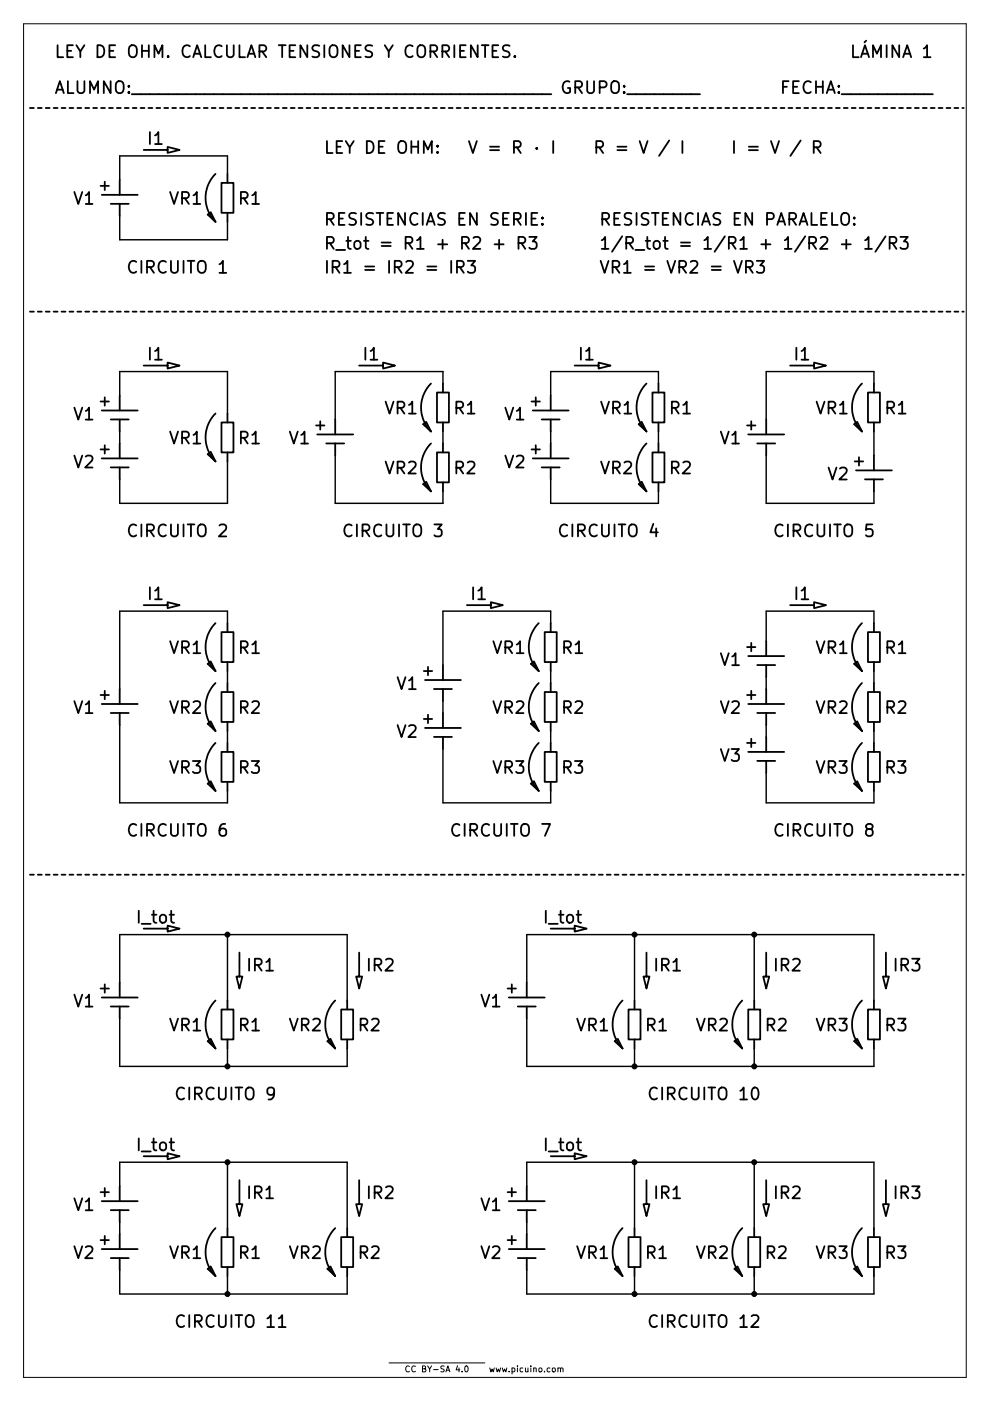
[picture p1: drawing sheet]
EESchema Schematic File Version 4
LIBS:electric-ley-ohm-cache
EELAYER 26 0
EELAYER END
$Descr A4 8268 11693 portrait
encoding utf-8
Sheet 1 2
Title "Circuitos eléctricos. Conexión serie y paralelo"
Date "16/11/2018"
Rev ""
Comp "www.picuino.com"
Comment1 "Copyright (c) 2018 by Carlos Pardo"
Comment2 "License CC BY-SA 4.0"
Comment3 ""
Comment4 ""
$EndDescr
Text Notes 450  500  0    100  ~ 0
LEY DE OHM. CALCULAR TENSIONES Y CORRIENTES.\n
Text Notes 450  800  0    100  ~ 0
ALUMNO:______________________________________________ GRUPO:________
$Comp
L simbolos:resistencia R1
U 1 1
P 1900 1450
F 0 "R1" H 1981 1250 100 0000 L CNN
F 1 "resistencia" V 1800 1225 50  0001 C CNN
F 2 "" H 2000 1350 50  0001 C CNN
F 3 "" H 2000 1350 50  0001 C CNN
	1    1900 1450
	1    0    0    -1  
$EndComp
$Comp
L simbolos:resistencia R1
U 1 1
P 5500 3200
F 0 "R1" H 5581 3000 100 0000 L CNN
F 1 "resistencia" V 5400 2975 50  0001 C CNN
F 2 "" H 5600 3100 50  0001 C CNN
F 3 "" H 5600 3100 50  0001 C CNN
	1    5500 3200
	1    0    0    -1  
$EndComp
$Comp
L simbolos:resistencia R2
U 1 1
P 5500 3700
F 0 "R2" H 5581 3500 100 0000 L CNN
F 1 "resistencia" V 5400 3475 50  0001 C CNN
F 2 "" H 5600 3600 50  0001 C CNN
F 3 "" H 5600 3600 50  0001 C CNN
	1    5500 3700
	1    0    0    -1  
$EndComp
$Comp
L simbolos:resistencia R1
U 1 1
P 3700 3200
F 0 "R1" H 3781 3000 100 0000 L CNN
F 1 "resistencia" V 3600 2975 50  0001 C CNN
F 2 "" H 3800 3100 50  0001 C CNN
F 3 "" H 3800 3100 50  0001 C CNN
	1    3700 3200
	1    0    0    -1  
$EndComp
$Comp
L simbolos:resistencia R2
U 1 1
P 3700 3700
F 0 "R2" H 3781 3500 100 0000 L CNN
F 1 "resistencia" V 3600 3475 50  0001 C CNN
F 2 "" H 3800 3600 50  0001 C CNN
F 3 "" H 3800 3600 50  0001 C CNN
	1    3700 3700
	1    0    0    -1  
$EndComp
Wire Wire Line
	1000 1500 1000 1300
Wire Wire Line
	1000 1300 1900 1300
Wire Wire Line
	1900 1300 1900 1450
Wire Wire Line
	1000 1800 1000 2000
Wire Wire Line
	1000 2000 1900 2000
Wire Wire Line
	1900 2000 1900 1850
$Comp
L simbolos:voltaje_drop VR1
U 1 1
P 1800 1650
F 0 "VR1" H 1700 1650 100 0000 R CNN
F 1 "voltaje_drop" V 1800 1650 20  0001 C CNN
F 2 "" H 1800 1650 50  0001 C CNN
F 3 "" H 1800 1650 50  0001 C CNN
	1    1800 1650
	1    0    0    -1  
$EndComp
$Comp
L simbolos:Pila V1
U 1 1
P 4600 3300
F 0 "V1" H 4400 3150 100 0000 R CNN
F 1 "Pila" H 4700 3225 50  0001 C CNN
F 2 "" H 4600 3175 50  0001 C CNN
F 3 "" H 4600 3175 50  0001 C CNN
	1    4600 3300
	1    0    0    -1  
$EndComp
$Comp
L simbolos:Pila V2
U 1 1
P 4600 3700
F 0 "V2" H 4400 3550 100 0000 R CNN
F 1 "Pila" H 4700 3625 50  0001 C CNN
F 2 "" H 4600 3575 50  0001 C CNN
F 3 "" H 4600 3575 50  0001 C CNN
	1    4600 3700
	1    0    0    -1  
$EndComp
$Comp
L simbolos:Pila V1
U 1 1
P 1000 1500
F 0 "V1" H 800 1350 100 0000 R CNN
F 1 "Pila" H 1100 1425 50  0001 C CNN
F 2 "" H 1000 1375 50  0001 C CNN
F 3 "" H 1000 1375 50  0001 C CNN
	1    1000 1500
	1    0    0    -1  
$EndComp
$Comp
L simbolos:Pila V1
U 1 1
P 2800 3500
F 0 "V1" H 2600 3350 100 0000 R CNN
F 1 "Pila" H 2900 3425 50  0001 C CNN
F 2 "" H 2800 3375 50  0001 C CNN
F 3 "" H 2800 3375 50  0001 C CNN
	1    2800 3500
	1    0    0    -1  
$EndComp
Wire Wire Line
	2800 3500 2800 3100
Wire Wire Line
	2800 3100 3700 3100
Wire Wire Line
	3700 3100 3700 3200
Wire Wire Line
	2800 3800 2800 4200
Wire Wire Line
	2800 4200 3700 4200
Wire Wire Line
	3700 4200 3700 4100
Wire Wire Line
	3700 3700 3700 3600
Wire Wire Line
	4600 3300 4600 3100
Wire Wire Line
	5500 3200 5500 3100
Wire Wire Line
	4600 3100 5500 3100
Wire Wire Line
	5500 3600 5500 3700
Wire Wire Line
	5500 4100 5500 4200
Wire Wire Line
	5500 4200 4600 4200
Wire Wire Line
	4600 4200 4600 4000
Wire Wire Line
	4600 3600 4600 3700
$Comp
L simbolos:resistencia R1
U 1 1
P 1900 3450
F 0 "R1" H 1981 3250 100 0000 L CNN
F 1 "resistencia" V 1800 3225 50  0001 C CNN
F 2 "" H 2000 3350 50  0001 C CNN
F 3 "" H 2000 3350 50  0001 C CNN
	1    1900 3450
	1    0    0    -1  
$EndComp
$Comp
L simbolos:Pila V1
U 1 1
P 1000 3300
F 0 "V1" H 800 3150 100 0000 R CNN
F 1 "Pila" H 1100 3225 50  0001 C CNN
F 2 "" H 1000 3175 50  0001 C CNN
F 3 "" H 1000 3175 50  0001 C CNN
	1    1000 3300
	1    0    0    -1  
$EndComp
$Comp
L simbolos:Pila V2
U 1 1
P 1000 3700
F 0 "V2" H 800 3550 100 0000 R CNN
F 1 "Pila" H 1100 3625 50  0001 C CNN
F 2 "" H 1000 3575 50  0001 C CNN
F 3 "" H 1000 3575 50  0001 C CNN
	1    1000 3700
	1    0    0    -1  
$EndComp
Wire Wire Line
	1000 3600 1000 3700
Wire Wire Line
	1000 3100 1900 3100
Wire Wire Line
	1900 4200 1000 4200
$Comp
L simbolos:current I1
U 1 1
P 1200 1250
F 0 "I1" H 1300 1350 100 0000 C CNN
F 1 "current" H 1325 1225 50  0001 C CNN
F 2 "" H 1350 1250 50  0001 C CNN
F 3 "" H 1350 1250 50  0001 C CNN
	1    1200 1250
	1    0    0    -1  
$EndComp
$Comp
L simbolos:current I1
U 1 1
P 3000 3050
F 0 "I1" H 3100 3150 100 0000 C CNN
F 1 "current" H 3125 3025 50  0001 C CNN
F 2 "" H 3150 3050 50  0001 C CNN
F 3 "" H 3150 3050 50  0001 C CNN
	1    3000 3050
	1    0    0    -1  
$EndComp
$Comp
L simbolos:current I1
U 1 1
P 4800 3050
F 0 "I1" H 4900 3150 100 0000 C CNN
F 1 "current" H 4925 3025 50  0001 C CNN
F 2 "" H 4950 3050 50  0001 C CNN
F 3 "" H 4950 3050 50  0001 C CNN
	1    4800 3050
	1    0    0    -1  
$EndComp
$Comp
L simbolos:current I1
U 1 1
P 1200 3050
F 0 "I1" H 1300 3150 100 0000 C CNN
F 1 "current" H 1325 3025 50  0001 C CNN
F 2 "" H 1350 3050 50  0001 C CNN
F 3 "" H 1350 3050 50  0001 C CNN
	1    1200 3050
	1    0    0    -1  
$EndComp
$Comp
L simbolos:voltaje_drop VR1
U 1 1
P 3600 3400
F 0 "VR1" H 3500 3400 100 0000 R CNN
F 1 "voltaje_drop" V 3600 3400 20  0001 C CNN
F 2 "" H 3600 3400 50  0001 C CNN
F 3 "" H 3600 3400 50  0001 C CNN
	1    3600 3400
	1    0    0    -1  
$EndComp
$Comp
L simbolos:voltaje_drop VR2
U 1 1
P 3600 3900
F 0 "VR2" H 3500 3900 100 0000 R CNN
F 1 "voltaje_drop" V 3600 3900 20  0001 C CNN
F 2 "" H 3600 3900 50  0001 C CNN
F 3 "" H 3600 3900 50  0001 C CNN
	1    3600 3900
	1    0    0    -1  
$EndComp
$Comp
L simbolos:voltaje_drop VR1
U 1 1
P 5400 3400
F 0 "VR1" H 5300 3400 100 0000 R CNN
F 1 "voltaje_drop" V 5400 3400 20  0001 C CNN
F 2 "" H 5400 3400 50  0001 C CNN
F 3 "" H 5400 3400 50  0001 C CNN
	1    5400 3400
	1    0    0    -1  
$EndComp
$Comp
L simbolos:voltaje_drop VR2
U 1 1
P 5400 3900
F 0 "VR2" H 5300 3900 100 0000 R CNN
F 1 "voltaje_drop" V 5400 3900 20  0001 C CNN
F 2 "" H 5400 3900 50  0001 C CNN
F 3 "" H 5400 3900 50  0001 C CNN
	1    5400 3900
	1    0    0    -1  
$EndComp
$Comp
L simbolos:voltaje_drop VR1
U 1 1
P 1800 3650
F 0 "VR1" H 1700 3650 100 0000 R CNN
F 1 "voltaje_drop" V 1800 3650 20  0001 C CNN
F 2 "" H 1800 3650 50  0001 C CNN
F 3 "" H 1800 3650 50  0001 C CNN
	1    1800 3650
	1    0    0    -1  
$EndComp
$Comp
L simbolos:resistencia R1
U 1 1
P 1900 8350
F 0 "R1" H 1981 8150 100 0000 L CNN
F 1 "resistencia" V 1800 8125 50  0001 C CNN
F 2 "" H 2000 8250 50  0001 C CNN
F 3 "" H 2000 8250 50  0001 C CNN
	1    1900 8350
	1    0    0    -1  
$EndComp
$Comp
L simbolos:resistencia R2
U 1 1
P 2900 8350
F 0 "R2" H 2981 8150 100 0000 L CNN
F 1 "resistencia" V 2800 8125 50  0001 C CNN
F 2 "" H 3000 8250 50  0001 C CNN
F 3 "" H 3000 8250 50  0001 C CNN
	1    2900 8350
	1    0    0    -1  
$EndComp
$Comp
L simbolos:Pila V1
U 1 1
P 1000 9900
F 0 "V1" H 800 9750 100 0000 R CNN
F 1 "Pila" H 1100 9825 50  0001 C CNN
F 2 "" H 1000 9775 50  0001 C CNN
F 3 "" H 1000 9775 50  0001 C CNN
	1    1000 9900
	1    0    0    -1  
$EndComp
$Comp
L simbolos:Pila V2
U 1 1
P 1000 10300
F 0 "V2" H 800 10150 100 0000 R CNN
F 1 "Pila" H 1100 10225 50  0001 C CNN
F 2 "" H 1000 10175 50  0001 C CNN
F 3 "" H 1000 10175 50  0001 C CNN
	1    1000 10300
	1    0    0    -1  
$EndComp
$Comp
L simbolos:Pila V1
U 1 1
P 1000 8200
F 0 "V1" H 800 8050 100 0000 R CNN
F 1 "Pila" H 1100 8125 50  0001 C CNN
F 2 "" H 1000 8075 50  0001 C CNN
F 3 "" H 1000 8075 50  0001 C CNN
	1    1000 8200
	1    0    0    -1  
$EndComp
Wire Wire Line
	1000 10200 1000 10300
$Comp
L simbolos:current I_tot
U 1 1
P 1200 7750
F 0 "I_tot" H 1300 7850 100 0000 C CNN
F 1 "current" H 1325 7725 50  0001 C CNN
F 2 "" H 1350 7750 50  0001 C CNN
F 3 "" H 1350 7750 50  0001 C CNN
	1    1200 7750
	1    0    0    -1  
$EndComp
$Comp
L simbolos:voltaje_drop VR1
U 1 1
P 1800 8550
F 0 "VR1" H 1700 8550 100 0000 R CNN
F 1 "voltaje_drop" V 1800 8550 20  0001 C CNN
F 2 "" H 1800 8550 50  0001 C CNN
F 3 "" H 1800 8550 50  0001 C CNN
	1    1800 8550
	1    0    0    -1  
$EndComp
$Comp
L simbolos:voltaje_drop VR2
U 1 1
P 2800 8550
F 0 "VR2" H 2700 8550 100 0000 R CNN
F 1 "voltaje_drop" V 2800 8550 20  0001 C CNN
F 2 "" H 2800 8550 50  0001 C CNN
F 3 "" H 2800 8550 50  0001 C CNN
	1    2800 8550
	1    0    0    -1  
$EndComp
Wire Wire Line
	1900 7800 1000 7800
Wire Wire Line
	1900 7800 2900 7800
Connection ~ 1900 7800
Wire Wire Line
	1900 8750 1900 8900
Wire Wire Line
	1900 8900 1000 8900
Wire Wire Line
	1900 8900 2900 8900
Wire Wire Line
	2900 8900 2900 8750
Connection ~ 1900 8900
Wire Notes Line
	250  900  8050 900 
$Comp
L simbolos:resistencia R1
U 1 1
P 1900 10250
F 0 "R1" H 1981 10050 100 0000 L CNN
F 1 "resistencia" V 1800 10025 50  0001 C CNN
F 2 "" H 2000 10150 50  0001 C CNN
F 3 "" H 2000 10150 50  0001 C CNN
	1    1900 10250
	1    0    0    -1  
$EndComp
$Comp
L simbolos:resistencia R2
U 1 1
P 2900 10250
F 0 "R2" H 2981 10050 100 0000 L CNN
F 1 "resistencia" V 2800 10025 50  0001 C CNN
F 2 "" H 3000 10150 50  0001 C CNN
F 3 "" H 3000 10150 50  0001 C CNN
	1    2900 10250
	1    0    0    -1  
$EndComp
$Comp
L simbolos:voltaje_drop VR1
U 1 1
P 1800 10450
F 0 "VR1" H 1700 10450 100 0000 R CNN
F 1 "voltaje_drop" V 1800 10450 20  0001 C CNN
F 2 "" H 1800 10450 50  0001 C CNN
F 3 "" H 1800 10450 50  0001 C CNN
	1    1800 10450
	1    0    0    -1  
$EndComp
$Comp
L simbolos:voltaje_drop VR2
U 1 1
P 2800 10450
F 0 "VR2" H 2700 10450 100 0000 R CNN
F 1 "voltaje_drop" V 2800 10450 20  0001 C CNN
F 2 "" H 2800 10450 50  0001 C CNN
F 3 "" H 2800 10450 50  0001 C CNN
	1    2800 10450
	1    0    0    -1  
$EndComp
$Comp
L simbolos:current IR1
U 1 1
P 2000 7950
F 0 "IR1" V 2100 8000 100 0000 L CNN
F 1 "current" H 2125 7925 50  0001 C CNN
F 2 "" H 2150 7950 50  0001 C CNN
F 3 "" H 2150 7950 50  0001 C CNN
	1    2000 7950
	0    1    1    0   
$EndComp
Wire Wire Line
	1900 7800 1900 8350
Wire Wire Line
	2900 7800 2900 8350
$Comp
L simbolos:current IR2
U 1 1
P 3000 7950
F 0 "IR2" V 3100 8000 100 0000 L CNN
F 1 "current" H 3125 7925 50  0001 C CNN
F 2 "" H 3150 7950 50  0001 C CNN
F 3 "" H 3150 7950 50  0001 C CNN
	1    3000 7950
	0    1    1    0   
$EndComp
$Comp
L simbolos:current I_tot
U 1 1
P 1200 9650
F 0 "I_tot" H 1300 9750 100 0000 C CNN
F 1 "current" H 1325 9625 50  0001 C CNN
F 2 "" H 1350 9650 50  0001 C CNN
F 3 "" H 1350 9650 50  0001 C CNN
	1    1200 9650
	1    0    0    -1  
$EndComp
Wire Wire Line
	1900 9700 1000 9700
Wire Wire Line
	1900 9700 2900 9700
Connection ~ 1900 9700
$Comp
L simbolos:current IR1
U 1 1
P 2000 9850
F 0 "IR1" V 2100 9900 100 0000 L CNN
F 1 "current" H 2125 9825 50  0001 C CNN
F 2 "" H 2150 9850 50  0001 C CNN
F 3 "" H 2150 9850 50  0001 C CNN
	1    2000 9850
	0    1    1    0   
$EndComp
Wire Wire Line
	1900 9700 1900 10250
Wire Wire Line
	2900 9700 2900 10250
$Comp
L simbolos:current IR2
U 1 1
P 3000 9850
F 0 "IR2" V 3100 9900 100 0000 L CNN
F 1 "current" H 3125 9825 50  0001 C CNN
F 2 "" H 3150 9850 50  0001 C CNN
F 3 "" H 3150 9850 50  0001 C CNN
	1    3000 9850
	0    1    1    0   
$EndComp
Wire Wire Line
	1000 10800 1900 10800
Wire Wire Line
	1900 10650 1900 10800
Connection ~ 1900 10800
Wire Wire Line
	1900 10800 2900 10800
Wire Wire Line
	2900 10650 2900 10800
Wire Wire Line
	1000 9700 1000 9900
Wire Wire Line
	1000 10600 1000 10800
Wire Wire Line
	1000 7800 1000 8200
Wire Wire Line
	1000 8500 1000 8900
$Comp
L simbolos:resistencia R1
U 1 1
P 5300 8350
F 0 "R1" H 5381 8150 100 0000 L CNN
F 1 "resistencia" V 5200 8125 50  0001 C CNN
F 2 "" H 5400 8250 50  0001 C CNN
F 3 "" H 5400 8250 50  0001 C CNN
	1    5300 8350
	1    0    0    -1  
$EndComp
$Comp
L simbolos:resistencia R2
U 1 1
P 6300 8350
F 0 "R2" H 6381 8150 100 0000 L CNN
F 1 "resistencia" V 6200 8125 50  0001 C CNN
F 2 "" H 6400 8250 50  0001 C CNN
F 3 "" H 6400 8250 50  0001 C CNN
	1    6300 8350
	1    0    0    -1  
$EndComp
$Comp
L simbolos:Pila V1
U 1 1
P 4400 8200
F 0 "V1" H 4200 8050 100 0000 R CNN
F 1 "Pila" H 4500 8125 50  0001 C CNN
F 2 "" H 4400 8075 50  0001 C CNN
F 3 "" H 4400 8075 50  0001 C CNN
	1    4400 8200
	1    0    0    -1  
$EndComp
$Comp
L simbolos:current I_tot
U 1 1
P 4600 7750
F 0 "I_tot" H 4700 7850 100 0000 C CNN
F 1 "current" H 4725 7725 50  0001 C CNN
F 2 "" H 4750 7750 50  0001 C CNN
F 3 "" H 4750 7750 50  0001 C CNN
	1    4600 7750
	1    0    0    -1  
$EndComp
$Comp
L simbolos:voltaje_drop VR1
U 1 1
P 5200 8550
F 0 "VR1" H 5100 8550 100 0000 R CNN
F 1 "voltaje_drop" V 5200 8550 20  0001 C CNN
F 2 "" H 5200 8550 50  0001 C CNN
F 3 "" H 5200 8550 50  0001 C CNN
	1    5200 8550
	1    0    0    -1  
$EndComp
$Comp
L simbolos:voltaje_drop VR2
U 1 1
P 6200 8550
F 0 "VR2" H 6100 8550 100 0000 R CNN
F 1 "voltaje_drop" V 6200 8550 20  0001 C CNN
F 2 "" H 6200 8550 50  0001 C CNN
F 3 "" H 6200 8550 50  0001 C CNN
	1    6200 8550
	1    0    0    -1  
$EndComp
Wire Wire Line
	5300 7800 4400 7800
Wire Wire Line
	5300 7800 6300 7800
Connection ~ 5300 7800
Wire Wire Line
	5300 8750 5300 8900
Wire Wire Line
	5300 8900 4400 8900
Wire Wire Line
	5300 8900 6300 8900
Wire Wire Line
	6300 8900 6300 8750
Connection ~ 5300 8900
$Comp
L simbolos:current IR1
U 1 1
P 5400 7950
F 0 "IR1" V 5500 8000 100 0000 L CNN
F 1 "current" H 5525 7925 50  0001 C CNN
F 2 "" H 5550 7950 50  0001 C CNN
F 3 "" H 5550 7950 50  0001 C CNN
	1    5400 7950
	0    1    1    0   
$EndComp
Wire Wire Line
	5300 7800 5300 8350
Wire Wire Line
	6300 7800 6300 8350
$Comp
L simbolos:current IR2
U 1 1
P 6400 7950
F 0 "IR2" V 6500 8000 100 0000 L CNN
F 1 "current" H 6525 7925 50  0001 C CNN
F 2 "" H 6550 7950 50  0001 C CNN
F 3 "" H 6550 7950 50  0001 C CNN
	1    6400 7950
	0    1    1    0   
$EndComp
Wire Wire Line
	4400 7800 4400 8200
Wire Wire Line
	4400 8500 4400 8900
$Comp
L simbolos:resistencia R3
U 1 1
P 7300 8350
F 0 "R3" H 7381 8150 100 0000 L CNN
F 1 "resistencia" V 7200 8125 50  0001 C CNN
F 2 "" H 7400 8250 50  0001 C CNN
F 3 "" H 7400 8250 50  0001 C CNN
	1    7300 8350
	1    0    0    -1  
$EndComp
$Comp
L simbolos:voltaje_drop VR3
U 1 1
P 7200 8550
F 0 "VR3" H 7100 8550 100 0000 R CNN
F 1 "voltaje_drop" V 7200 8550 20  0001 C CNN
F 2 "" H 7200 8550 50  0001 C CNN
F 3 "" H 7200 8550 50  0001 C CNN
	1    7200 8550
	1    0    0    -1  
$EndComp
Wire Wire Line
	6300 7800 7300 7800
Wire Wire Line
	6300 8900 7300 8900
Wire Wire Line
	7300 8900 7300 8750
Wire Wire Line
	7300 7800 7300 8350
$Comp
L simbolos:current IR3
U 1 1
P 7400 7950
F 0 "IR3" V 7500 8000 100 0000 L CNN
F 1 "current" H 7525 7925 50  0001 C CNN
F 2 "" H 7550 7950 50  0001 C CNN
F 3 "" H 7550 7950 50  0001 C CNN
	1    7400 7950
	0    1    1    0   
$EndComp
Connection ~ 6300 7800
Connection ~ 6300 8900
$Comp
L simbolos:Pila V1
U 1 1
P 4400 9900
F 0 "V1" H 4200 9750 100 0000 R CNN
F 1 "Pila" H 4500 9825 50  0001 C CNN
F 2 "" H 4400 9775 50  0001 C CNN
F 3 "" H 4400 9775 50  0001 C CNN
	1    4400 9900
	1    0    0    -1  
$EndComp
$Comp
L simbolos:Pila V2
U 1 1
P 4400 10300
F 0 "V2" H 4200 10150 100 0000 R CNN
F 1 "Pila" H 4500 10225 50  0001 C CNN
F 2 "" H 4400 10175 50  0001 C CNN
F 3 "" H 4400 10175 50  0001 C CNN
	1    4400 10300
	1    0    0    -1  
$EndComp
Wire Wire Line
	4400 10200 4400 10300
$Comp
L simbolos:resistencia R1
U 1 1
P 5300 10250
F 0 "R1" H 5381 10050 100 0000 L CNN
F 1 "resistencia" V 5200 10025 50  0001 C CNN
F 2 "" H 5400 10150 50  0001 C CNN
F 3 "" H 5400 10150 50  0001 C CNN
	1    5300 10250
	1    0    0    -1  
$EndComp
$Comp
L simbolos:resistencia R2
U 1 1
P 6300 10250
F 0 "R2" H 6381 10050 100 0000 L CNN
F 1 "resistencia" V 6200 10025 50  0001 C CNN
F 2 "" H 6400 10150 50  0001 C CNN
F 3 "" H 6400 10150 50  0001 C CNN
	1    6300 10250
	1    0    0    -1  
$EndComp
$Comp
L simbolos:voltaje_drop VR1
U 1 1
P 5200 10450
F 0 "VR1" H 5100 10450 100 0000 R CNN
F 1 "voltaje_drop" V 5200 10450 20  0001 C CNN
F 2 "" H 5200 10450 50  0001 C CNN
F 3 "" H 5200 10450 50  0001 C CNN
	1    5200 10450
	1    0    0    -1  
$EndComp
$Comp
L simbolos:voltaje_drop VR2
U 1 1
P 6200 10450
F 0 "VR2" H 6100 10450 100 0000 R CNN
F 1 "voltaje_drop" V 6200 10450 20  0001 C CNN
F 2 "" H 6200 10450 50  0001 C CNN
F 3 "" H 6200 10450 50  0001 C CNN
	1    6200 10450
	1    0    0    -1  
$EndComp
$Comp
L simbolos:current I_tot
U 1 1
P 4600 9650
F 0 "I_tot" H 4700 9750 100 0000 C CNN
F 1 "current" H 4725 9625 50  0001 C CNN
F 2 "" H 4750 9650 50  0001 C CNN
F 3 "" H 4750 9650 50  0001 C CNN
	1    4600 9650
	1    0    0    -1  
$EndComp
Wire Wire Line
	5300 9700 4400 9700
Wire Wire Line
	5300 9700 6300 9700
Connection ~ 5300 9700
$Comp
L simbolos:current IR1
U 1 1
P 5400 9850
F 0 "IR1" V 5500 9900 100 0000 L CNN
F 1 "current" H 5525 9825 50  0001 C CNN
F 2 "" H 5550 9850 50  0001 C CNN
F 3 "" H 5550 9850 50  0001 C CNN
	1    5400 9850
	0    1    1    0   
$EndComp
Wire Wire Line
	5300 9700 5300 10250
Wire Wire Line
	6300 9700 6300 10250
$Comp
L simbolos:current IR2
U 1 1
P 6400 9850
F 0 "IR2" V 6500 9900 100 0000 L CNN
F 1 "current" H 6525 9825 50  0001 C CNN
F 2 "" H 6550 9850 50  0001 C CNN
F 3 "" H 6550 9850 50  0001 C CNN
	1    6400 9850
	0    1    1    0   
$EndComp
Wire Wire Line
	4400 10800 5300 10800
Wire Wire Line
	5300 10650 5300 10800
Connection ~ 5300 10800
Wire Wire Line
	5300 10800 6300 10800
Wire Wire Line
	6300 10650 6300 10800
Wire Wire Line
	4400 9700 4400 9900
Wire Wire Line
	4400 10600 4400 10800
$Comp
L simbolos:resistencia R3
U 1 1
P 7300 10250
F 0 "R3" H 7381 10050 100 0000 L CNN
F 1 "resistencia" V 7200 10025 50  0001 C CNN
F 2 "" H 7400 10150 50  0001 C CNN
F 3 "" H 7400 10150 50  0001 C CNN
	1    7300 10250
	1    0    0    -1  
$EndComp
$Comp
L simbolos:voltaje_drop VR3
U 1 1
P 7200 10450
F 0 "VR3" H 7100 10450 100 0000 R CNN
F 1 "voltaje_drop" V 7200 10450 20  0001 C CNN
F 2 "" H 7200 10450 50  0001 C CNN
F 3 "" H 7200 10450 50  0001 C CNN
	1    7200 10450
	1    0    0    -1  
$EndComp
Wire Wire Line
	6300 9700 7300 9700
Wire Wire Line
	7300 9700 7300 10250
$Comp
L simbolos:current IR3
U 1 1
P 7400 9850
F 0 "IR3" V 7500 9900 100 0000 L CNN
F 1 "current" H 7525 9825 50  0001 C CNN
F 2 "" H 7550 9850 50  0001 C CNN
F 3 "" H 7550 9850 50  0001 C CNN
	1    7400 9850
	0    1    1    0   
$EndComp
Wire Wire Line
	6300 10800 7300 10800
Wire Wire Line
	7300 10650 7300 10800
Connection ~ 6300 9700
Connection ~ 6300 10800
$Comp
L simbolos:resistencia R1
U 1 1
P 1900 5200
F 0 "R1" H 1981 5000 100 0000 L CNN
F 1 "resistencia" V 1800 4975 50  0001 C CNN
F 2 "" H 2000 5100 50  0001 C CNN
F 3 "" H 2000 5100 50  0001 C CNN
	1    1900 5200
	1    0    0    -1  
$EndComp
$Comp
L simbolos:resistencia R2
U 1 1
P 1900 5700
F 0 "R2" H 1981 5500 100 0000 L CNN
F 1 "resistencia" V 1800 5475 50  0001 C CNN
F 2 "" H 2000 5600 50  0001 C CNN
F 3 "" H 2000 5600 50  0001 C CNN
	1    1900 5700
	1    0    0    -1  
$EndComp
$Comp
L simbolos:Pila V1
U 1 1
P 1000 5750
F 0 "V1" H 800 5600 100 0000 R CNN
F 1 "Pila" H 1100 5675 50  0001 C CNN
F 2 "" H 1000 5625 50  0001 C CNN
F 3 "" H 1000 5625 50  0001 C CNN
	1    1000 5750
	1    0    0    -1  
$EndComp
Wire Wire Line
	1000 5100 1900 5100
Wire Wire Line
	1900 5100 1900 5200
Wire Wire Line
	1900 6200 1900 6100
Wire Wire Line
	1900 5700 1900 5600
$Comp
L simbolos:current I1
U 1 1
P 1200 5050
F 0 "I1" H 1300 5150 100 0000 C CNN
F 1 "current" H 1325 5025 50  0001 C CNN
F 2 "" H 1350 5050 50  0001 C CNN
F 3 "" H 1350 5050 50  0001 C CNN
	1    1200 5050
	1    0    0    -1  
$EndComp
$Comp
L simbolos:voltaje_drop VR1
U 1 1
P 1800 5400
F 0 "VR1" H 1700 5400 100 0000 R CNN
F 1 "voltaje_drop" V 1800 5400 20  0001 C CNN
F 2 "" H 1800 5400 50  0001 C CNN
F 3 "" H 1800 5400 50  0001 C CNN
	1    1800 5400
	1    0    0    -1  
$EndComp
$Comp
L simbolos:voltaje_drop VR2
U 1 1
P 1800 5900
F 0 "VR2" H 1700 5900 100 0000 R CNN
F 1 "voltaje_drop" V 1800 5900 20  0001 C CNN
F 2 "" H 1800 5900 50  0001 C CNN
F 3 "" H 1800 5900 50  0001 C CNN
	1    1800 5900
	1    0    0    -1  
$EndComp
$Comp
L simbolos:resistencia R3
U 1 1
P 1900 6200
F 0 "R3" H 1981 6000 100 0000 L CNN
F 1 "resistencia" V 1800 5975 50  0001 C CNN
F 2 "" H 2000 6100 50  0001 C CNN
F 3 "" H 2000 6100 50  0001 C CNN
	1    1900 6200
	1    0    0    -1  
$EndComp
Wire Wire Line
	1000 6700 1900 6700
Wire Wire Line
	1900 6700 1900 6600
$Comp
L simbolos:voltaje_drop VR3
U 1 1
P 1800 6400
F 0 "VR3" H 1700 6400 100 0000 R CNN
F 1 "voltaje_drop" V 1800 6400 20  0001 C CNN
F 2 "" H 1800 6400 50  0001 C CNN
F 3 "" H 1800 6400 50  0001 C CNN
	1    1800 6400
	1    0    0    -1  
$EndComp
Wire Wire Line
	1000 6050 1000 6700
Wire Wire Line
	1000 5100 1000 5750
$Comp
L simbolos:resistencia R1
U 1 1
P 4600 5200
F 0 "R1" H 4681 5000 100 0000 L CNN
F 1 "resistencia" V 4500 4975 50  0001 C CNN
F 2 "" H 4700 5100 50  0001 C CNN
F 3 "" H 4700 5100 50  0001 C CNN
	1    4600 5200
	1    0    0    -1  
$EndComp
$Comp
L simbolos:resistencia R2
U 1 1
P 4600 5700
F 0 "R2" H 4681 5500 100 0000 L CNN
F 1 "resistencia" V 4500 5475 50  0001 C CNN
F 2 "" H 4700 5600 50  0001 C CNN
F 3 "" H 4700 5600 50  0001 C CNN
	1    4600 5700
	1    0    0    -1  
$EndComp
Wire Wire Line
	3700 5100 4600 5100
Wire Wire Line
	4600 5100 4600 5200
Wire Wire Line
	4600 6200 4600 6100
Wire Wire Line
	4600 5700 4600 5600
$Comp
L simbolos:current I1
U 1 1
P 3900 5050
F 0 "I1" H 4000 5150 100 0000 C CNN
F 1 "current" H 4025 5025 50  0001 C CNN
F 2 "" H 4050 5050 50  0001 C CNN
F 3 "" H 4050 5050 50  0001 C CNN
	1    3900 5050
	1    0    0    -1  
$EndComp
$Comp
L simbolos:voltaje_drop VR1
U 1 1
P 4500 5400
F 0 "VR1" H 4400 5400 100 0000 R CNN
F 1 "voltaje_drop" V 4500 5400 20  0001 C CNN
F 2 "" H 4500 5400 50  0001 C CNN
F 3 "" H 4500 5400 50  0001 C CNN
	1    4500 5400
	1    0    0    -1  
$EndComp
$Comp
L simbolos:voltaje_drop VR2
U 1 1
P 4500 5900
F 0 "VR2" H 4400 5900 100 0000 R CNN
F 1 "voltaje_drop" V 4500 5900 20  0001 C CNN
F 2 "" H 4500 5900 50  0001 C CNN
F 3 "" H 4500 5900 50  0001 C CNN
	1    4500 5900
	1    0    0    -1  
$EndComp
$Comp
L simbolos:resistencia R3
U 1 1
P 4600 6200
F 0 "R3" H 4681 6000 100 0000 L CNN
F 1 "resistencia" V 4500 5975 50  0001 C CNN
F 2 "" H 4700 6100 50  0001 C CNN
F 3 "" H 4700 6100 50  0001 C CNN
	1    4600 6200
	1    0    0    -1  
$EndComp
Wire Wire Line
	3700 6700 4600 6700
Wire Wire Line
	4600 6700 4600 6600
$Comp
L simbolos:voltaje_drop VR3
U 1 1
P 4500 6400
F 0 "VR3" H 4400 6400 100 0000 R CNN
F 1 "voltaje_drop" V 4500 6400 20  0001 C CNN
F 2 "" H 4500 6400 50  0001 C CNN
F 3 "" H 4500 6400 50  0001 C CNN
	1    4500 6400
	1    0    0    -1  
$EndComp
$Comp
L simbolos:Pila V1
U 1 1
P 3700 5550
F 0 "V1" H 3500 5400 100 0000 R CNN
F 1 "Pila" H 3800 5475 50  0001 C CNN
F 2 "" H 3700 5425 50  0001 C CNN
F 3 "" H 3700 5425 50  0001 C CNN
	1    3700 5550
	1    0    0    -1  
$EndComp
$Comp
L simbolos:Pila V2
U 1 1
P 3700 5950
F 0 "V2" H 3500 5800 100 0000 R CNN
F 1 "Pila" H 3800 5875 50  0001 C CNN
F 2 "" H 3700 5825 50  0001 C CNN
F 3 "" H 3700 5825 50  0001 C CNN
	1    3700 5950
	1    0    0    -1  
$EndComp
Wire Wire Line
	3700 5850 3700 5950
Wire Wire Line
	3700 5100 3700 5550
Wire Wire Line
	3700 6250 3700 6700
$Comp
L simbolos:resistencia R1
U 1 1
P 7300 5200
F 0 "R1" H 7381 5000 100 0000 L CNN
F 1 "resistencia" V 7200 4975 50  0001 C CNN
F 2 "" H 7400 5100 50  0001 C CNN
F 3 "" H 7400 5100 50  0001 C CNN
	1    7300 5200
	1    0    0    -1  
$EndComp
$Comp
L simbolos:resistencia R2
U 1 1
P 7300 5700
F 0 "R2" H 7381 5500 100 0000 L CNN
F 1 "resistencia" V 7200 5475 50  0001 C CNN
F 2 "" H 7400 5600 50  0001 C CNN
F 3 "" H 7400 5600 50  0001 C CNN
	1    7300 5700
	1    0    0    -1  
$EndComp
Wire Wire Line
	6400 5100 7300 5100
Wire Wire Line
	7300 5100 7300 5200
Wire Wire Line
	7300 6200 7300 6100
Wire Wire Line
	7300 5700 7300 5600
$Comp
L simbolos:current I1
U 1 1
P 6600 5050
F 0 "I1" H 6700 5150 100 0000 C CNN
F 1 "current" H 6725 5025 50  0001 C CNN
F 2 "" H 6750 5050 50  0001 C CNN
F 3 "" H 6750 5050 50  0001 C CNN
	1    6600 5050
	1    0    0    -1  
$EndComp
$Comp
L simbolos:voltaje_drop VR1
U 1 1
P 7200 5400
F 0 "VR1" H 7100 5400 100 0000 R CNN
F 1 "voltaje_drop" V 7200 5400 20  0001 C CNN
F 2 "" H 7200 5400 50  0001 C CNN
F 3 "" H 7200 5400 50  0001 C CNN
	1    7200 5400
	1    0    0    -1  
$EndComp
$Comp
L simbolos:voltaje_drop VR2
U 1 1
P 7200 5900
F 0 "VR2" H 7100 5900 100 0000 R CNN
F 1 "voltaje_drop" V 7200 5900 20  0001 C CNN
F 2 "" H 7200 5900 50  0001 C CNN
F 3 "" H 7200 5900 50  0001 C CNN
	1    7200 5900
	1    0    0    -1  
$EndComp
$Comp
L simbolos:resistencia R3
U 1 1
P 7300 6200
F 0 "R3" H 7381 6000 100 0000 L CNN
F 1 "resistencia" V 7200 5975 50  0001 C CNN
F 2 "" H 7400 6100 50  0001 C CNN
F 3 "" H 7400 6100 50  0001 C CNN
	1    7300 6200
	1    0    0    -1  
$EndComp
Wire Wire Line
	6400 6700 7300 6700
Wire Wire Line
	7300 6700 7300 6600
$Comp
L simbolos:voltaje_drop VR3
U 1 1
P 7200 6400
F 0 "VR3" H 7100 6400 100 0000 R CNN
F 1 "voltaje_drop" V 7200 6400 20  0001 C CNN
F 2 "" H 7200 6400 50  0001 C CNN
F 3 "" H 7200 6400 50  0001 C CNN
	1    7200 6400
	1    0    0    -1  
$EndComp
$Comp
L simbolos:Pila V1
U 1 1
P 6400 5350
F 0 "V1" H 6200 5200 100 0000 R CNN
F 1 "Pila" H 6500 5275 50  0001 C CNN
F 2 "" H 6400 5225 50  0001 C CNN
F 3 "" H 6400 5225 50  0001 C CNN
	1    6400 5350
	1    0    0    -1  
$EndComp
$Comp
L simbolos:Pila V2
U 1 1
P 6400 5750
F 0 "V2" H 6200 5600 100 0000 R CNN
F 1 "Pila" H 6500 5675 50  0001 C CNN
F 2 "" H 6400 5625 50  0001 C CNN
F 3 "" H 6400 5625 50  0001 C CNN
	1    6400 5750
	1    0    0    -1  
$EndComp
Wire Wire Line
	6400 5650 6400 5750
$Comp
L simbolos:Pila V3
U 1 1
P 6400 6150
F 0 "V3" H 6200 6000 100 0000 R CNN
F 1 "Pila" H 6500 6075 50  0001 C CNN
F 2 "" H 6400 6025 50  0001 C CNN
F 3 "" H 6400 6025 50  0001 C CNN
	1    6400 6150
	1    0    0    -1  
$EndComp
Wire Wire Line
	6400 6450 6400 6700
Wire Wire Line
	6400 6150 6400 6050
Wire Wire Line
	6400 5100 6400 5350
Text Notes 1050 2300 0    100  ~ 0
CIRCUITO 1
Wire Notes Line
	250  2600 8050 2600
Text Notes 1050 4500 0    100  ~ 0
CIRCUITO 2
Text Notes 2850 4500 0    100  ~ 0
CIRCUITO 3
Text Notes 4650 4500 0    100  ~ 0
CIRCUITO 4
Wire Wire Line
	1900 3100 1900 3450
Wire Wire Line
	1000 3100 1000 3300
Wire Wire Line
	1900 3850 1900 4200
Wire Wire Line
	1000 4000 1000 4200
Text Notes 1050 7000 0    100  ~ 0
CIRCUITO 6
Text Notes 3750 7000 0    100  ~ 0
CIRCUITO 7
Text Notes 6450 7000 0    100  ~ 0
CIRCUITO 8
Wire Notes Line
	250  7300 8050 7300
Text Notes 1450 9200 0    100  ~ 0
CIRCUITO 9
Text Notes 5400 9200 0    100  ~ 0
CIRCUITO 10
Text Notes 1450 11100 0    100  ~ 0
CIRCUITO 11
Text Notes 5400 11100 0    100  ~ 0
CIRCUITO 12
Text Notes 2700 1300 0    100  ~ 0
LEY DE OHM:
Text Notes 2700 1900 0    100  ~ 0
RESISTENCIAS EN SERIE:
Text Notes 2700 2300 0    100  ~ 0
IR1 = IR2 = IR3
Text Notes 2700 2100 0    100  ~ 0
R_tot = R1 + R2 + R3
Text Notes 5000 1900 0    100  ~ 0
RESISTENCIAS EN PARALELO:
Text Notes 5000 2300 0    100  ~ 0
VR1 = VR2 = VR3
Text Notes 5000 2100 0    100  ~ 0
1/R_tot = 1/R1 + 1/R2 + 1/R3
Text Notes 3900 1300 0    100  ~ 0
V = R · I
Text Notes 4950 1300 0    100  ~ 0
R = V / I
Text Notes 6100 1300 0    100  ~ 0
I = V / R
Text Notes 7800 500  2    100  ~ 0
LÁMINA 1\n
Text Notes 7800 800  2    100  ~ 0
FECHA:__________
$Comp
L simbolos:resistencia R1
U 1 1
P 7300 3200
F 0 "R1" H 7381 3000 100 0000 L CNN
F 1 "resistencia" V 7200 2975 50  0001 C CNN
F 2 "" H 7400 3100 50  0001 C CNN
F 3 "" H 7400 3100 50  0001 C CNN
	1    7300 3200
	1    0    0    -1  
$EndComp
$Comp
L simbolos:Pila V1
U 1 1
P 6400 3500
F 0 "V1" H 6200 3350 100 0000 R CNN
F 1 "Pila" H 6500 3425 50  0001 C CNN
F 2 "" H 6400 3375 50  0001 C CNN
F 3 "" H 6400 3375 50  0001 C CNN
	1    6400 3500
	1    0    0    -1  
$EndComp
Wire Wire Line
	6400 3100 7300 3100
Wire Wire Line
	7300 4200 6400 4200
$Comp
L simbolos:current I1
U 1 1
P 6600 3050
F 0 "I1" H 6700 3150 100 0000 C CNN
F 1 "current" H 6725 3025 50  0001 C CNN
F 2 "" H 6750 3050 50  0001 C CNN
F 3 "" H 6750 3050 50  0001 C CNN
	1    6600 3050
	1    0    0    -1  
$EndComp
$Comp
L simbolos:voltaje_drop VR1
U 1 1
P 7200 3400
F 0 "VR1" H 7100 3400 100 0000 R CNN
F 1 "voltaje_drop" V 7200 3400 20  0001 C CNN
F 2 "" H 7200 3400 50  0001 C CNN
F 3 "" H 7200 3400 50  0001 C CNN
	1    7200 3400
	1    0    0    -1  
$EndComp
Text Notes 6450 4500 0    100  ~ 0
CIRCUITO 5
Wire Wire Line
	7300 3100 7300 3200
Wire Wire Line
	7300 3800 7300 3600
Wire Wire Line
	7300 4200 7300 4100
Wire Wire Line
	6400 3100 6400 3500
Wire Wire Line
	6400 3800 6400 4200
$Comp
L simbolos:Pila V2
U 1 1
P 7300 3800
F 0 "V2" H 7100 3650 100 0000 R CNN
F 1 "Pila" H 7400 3725 50  0001 C CNN
F 2 "" H 7300 3675 50  0001 C CNN
F 3 "" H 7300 3675 50  0001 C CNN
	1    7300 3800
	1    0    0    -1  
$EndComp
$Sheet
S 9100 1100 2100 1300
U 5C6CFC33
F0 "Circuitos Mixtos" 100
F1 "electric-ley-ohm-serie-paralelo-2.sch" 100
$EndSheet
$Comp
L simbolos:CopyRight CP?
U 1 1
P 3650 11375
AR Path="/5C73A3B0" Ref="CP?"  Part="1" 
AR Path="/5C6CFC33/5C73A3B0" Ref="CP?"  Part="1" 
F 0 "CP?" H 4075 11700 40  0001 C CNN
F 1 "CopyRight" H 3825 11700 40  0001 C CNN
F 2 "" H 3550 11725 50  0001 C CNN
F 3 "" H 3650 11575 50  0001 C CNN
F 4 "CC BY-SA 4.0" H 3650 11325 50  0000 C CNN "License"
F 5 "" H 4225 11300 50  0000 C CNN "Author"
F 6 "" H 3750 11300 50  0000 C CNN "Date"
F 7 "www.picuino.com" H 4400 11325 50  0000 C CNN "Web"
	1    3650 11375
	1    0    0    -1  
$EndComp
$EndSCHEMATC
